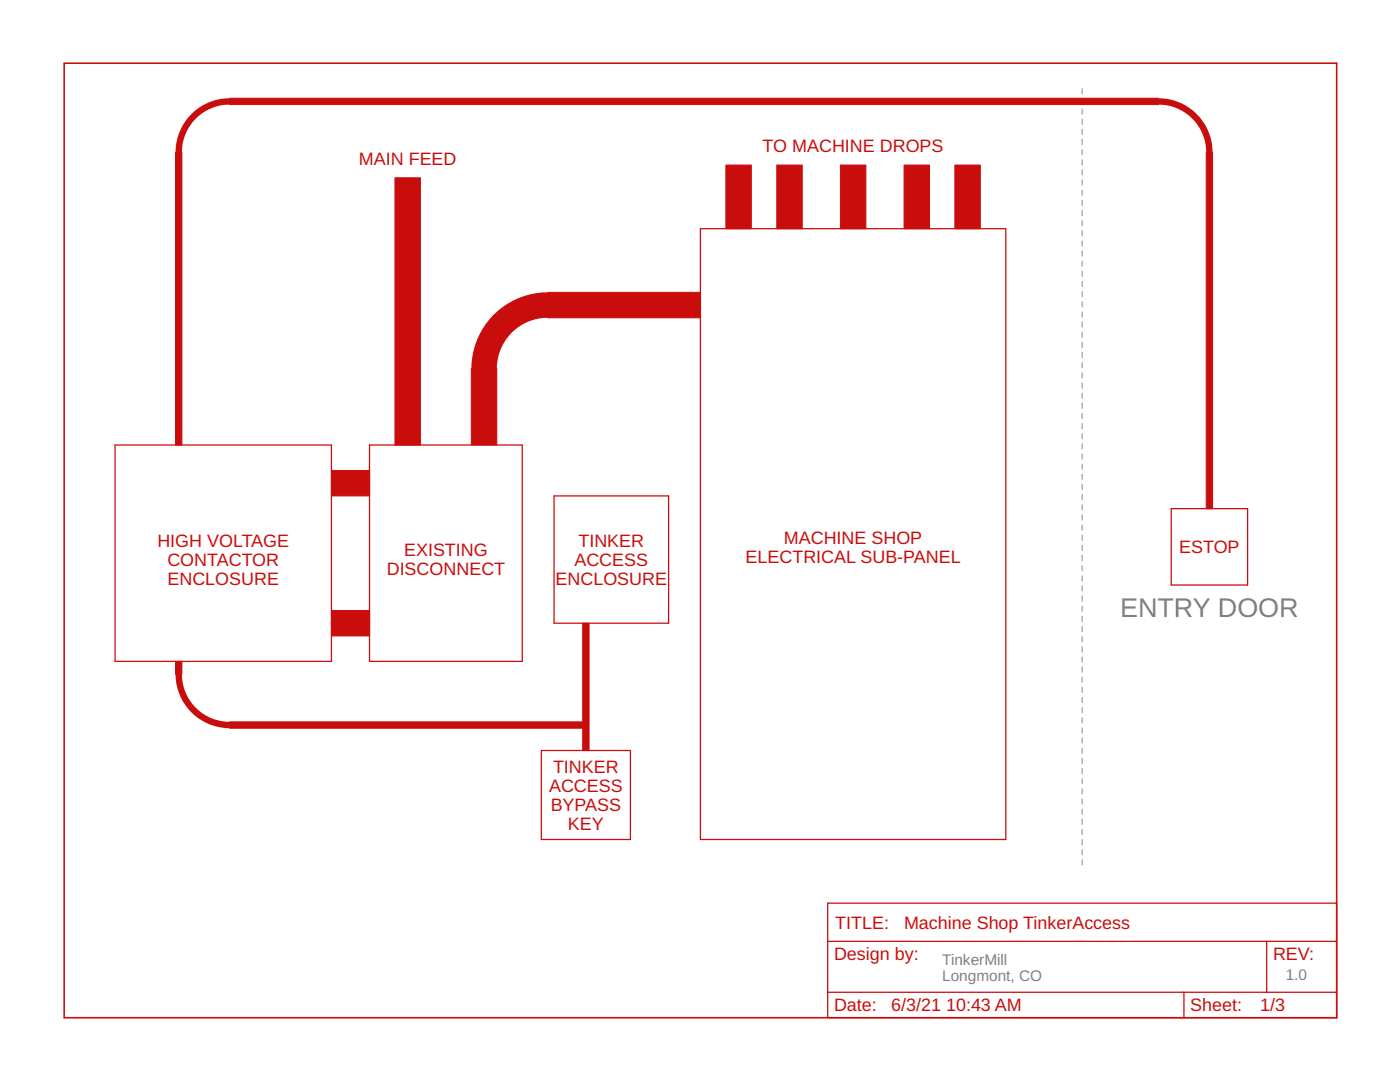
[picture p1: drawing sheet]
<svg xmlns="http://www.w3.org/2000/svg" width="279mm" height="216mm" viewBox="0 0 279 216" stroke-linecap="round" stroke-linejoin="round" font-family="sans-serif">
<g fill="none" stroke="#808080" stroke-width=".2">
<path d="M216 17.7v1M216 19.7v1M216 21.7v1.1M216 23.8v1M216 25.8v1M216 27.8v1.1M216 29.8v1.1M216 31.9v1M216 33.9v1M216 35.9v1M216 38v1M216 40v1"/>
<path d="M216 42v1M216 44v1M216 46v1.1M216 48.1v1M216 50.1v1M216 52.1v1M216 54.1v1.1M216 56.2v1M216 58.2v1M216 60.2v1M216 62.3v1M216 64.3v1"/>
<path d="M216 66.3v1M216 68.3v1M216 70.3v1.1M216 72.4v1M216 74.4v1M216 76.4v1M216 78.4v1.1M216 80.5v1M216 82.5v1M216 84.5v1M216 86.5v1.1M216 88.6v1"/>
<path d="M216 90.6v1M216 92.6v1M216 94.6v1.1M216 96.7v1M216 98.7v1M216 100.7v1M216 102.7v1.1M216 104.8v1M216 106.8v1M216 108.8v1M216 110.8v1.1M216 112.9v1"/>
<path d="M216 114.9v1M216 116.9v1M216 118.9v1.1M216 121v1M216 123v1M216 125v1M216 127v1.1M216 129.1v1M216 131.1v1M216 133.1v1M216 135.1v1.1M216 137.2v1"/>
<path d="M216 139.2v1M216 141.2v1M216 143.2v1.1M216 145.2v1.1M216 147.3v1M216 149.3v1M216 151.3v1.1M216 153.4v1M216 155.4v1M216 157.4v1M216 159.4v1M216 161.5v1"/>
<path d="M216 163.5v1M216 165.5v1M216 167.5v1.1M216 169.5v1.1M216 171.6v1"/>
</g>
<path d="M139.8 45.6h60.9v121.9h-60.9zM23 88.8h43.1v43.2h-43.1zM73.7 88.8h30.5v43.2h-30.5zM110.6 99h22.8v25.4h-22.8zM233.7 101.5h15.3v15.2h-15.3zM108 149.8h17.8v17.7h-17.8zM165.2 180.2h101.6v22.9h-101.6zM165.2 187.8h101.6M165.2 198h101.6M236.3 198v5.1M252.8 187.8v10.2" fill="none" stroke="#c90d0c" stroke-width=".25"/>
<g fill="#c90d0c" stroke="#c90d0c" stroke-width=".2">
<path d="M66.1 93.9h7.7v5.1h-7.7z"/>
<path d="M78.8 35.5h5.1v53.3h-5.1z"/>
<path d="M94.1 73.6h5v15.2h-5z"/>
<path d="M109.3 58.3h30.5v5.1h-30.5z"/>
<path d="M35 30.4h1.3v58.4h-1.3z"/>
<path d="M45.8 19.6h185.4v1.3h-185.4z"/>
<path d="M240.7 30.4h1.3v71.1h-1.3z"/>
<path d="M35 132h1.3v2.5h-1.3z"/>
<path d="M45.8 144h71.1v1.3h-71.1z"/>
<path d="M144.9 32.9h5v12.7h-5z"/>
<path d="M155 32.9h5.1v12.7h-5.1z"/>
<path d="M190.6 32.9h5v12.7h-5z"/>
<path d="M180.4 32.9h5.1v12.7h-5.1z"/>
<path d="M167.7 32.9h5.1v12.7h-5.1z"/>
<path d="M66.1 121.8h7.7v5.1h-7.7z"/>
<path d="M116.3 124.4h1.3v25.4h-1.3z"/>
</g>
<path d="M109.3 60.9a12.7 12.7 0 0 0-12.7 12.7" fill="none" stroke="#c90d0c" stroke-width="5.1"/>
<path d="M45.8 20.2a10.2 10.2 0 0 0-10.1 10.2M231.2 20.2a10.2 10.2 0 0 1 10.2 10.2M35.7 134.5a10.2 10.2 0 0 0 10.1 10.2" fill="none" stroke="#c90d0c" stroke-width="1.3"/>
<path d="M12.8 12.6h254v190.5h-254z" fill="none" stroke="#c90d0c" stroke-width=".32"/>
<text font-size="5.4" fill="#808080" x="223.5" y="123.1">ENTRY DOOR</text>
<g font-size="3.6" fill="#c90d0c">
<text x="71.6" y="32.9">MAIN FEED</text>
<text x="152.2" y="30.4">TO MACHINE DROPS</text>
<text x="31.4" y="109.1">HIGH VOLTAGE</text>
<text x="33.4" y="112.9">CONTACTOR</text>
<text x="80.7" y="111">EXISTING</text>
<text x="114.6" y="112.9">ACCESS</text>
<text x="115.4" y="109.1">TINKER</text>
<text x="148.8" y="112.3">ELECTRICAL SUB-PANEL</text>
<text x="156.4" y="108.5">MACHINE SHOP</text>
<text x="235.3" y="110.4">ESTOP</text>
<text x="33.4" y="116.7">ENCLOSURE</text>
<text x="77.2" y="114.8">DISCONNECT</text>
<text x="110.9" y="116.7">ENCLOSURE</text>
<text x="110.4" y="154.2">TINKER</text>
<text x="109.6" y="158">ACCESS</text>
<text x="109.9" y="161.8">BYPASS</text>
<text x="113.3" y="165.6">KEY</text>
<text x="166.7" y="185.3">TITLE:</text>
<text x="180.4" y="185.3">Machine Shop TinkerAccess</text>
<text x="166.4" y="191.6">Design by:</text>
<text x="254.1" y="191.6">REV:</text>
<text x="166.4" y="201.8">Date:</text>
<text x="177.9" y="201.8">6/3/21</text>
<text x="188.8" y="201.8">10:43 AM</text>
<text x="237.6" y="201.8">Sheet:</text>
<text x="251.5" y="201.8">1/3</text>
</g>
<g font-size="3.1" fill="#808080">
<text x="188" y="192.6">TinkerMill</text>
<text x="188" y="195.8">Longmont, CO</text>
<text x="256.6" y="195.5">1.0</text>
</g>
</svg>
